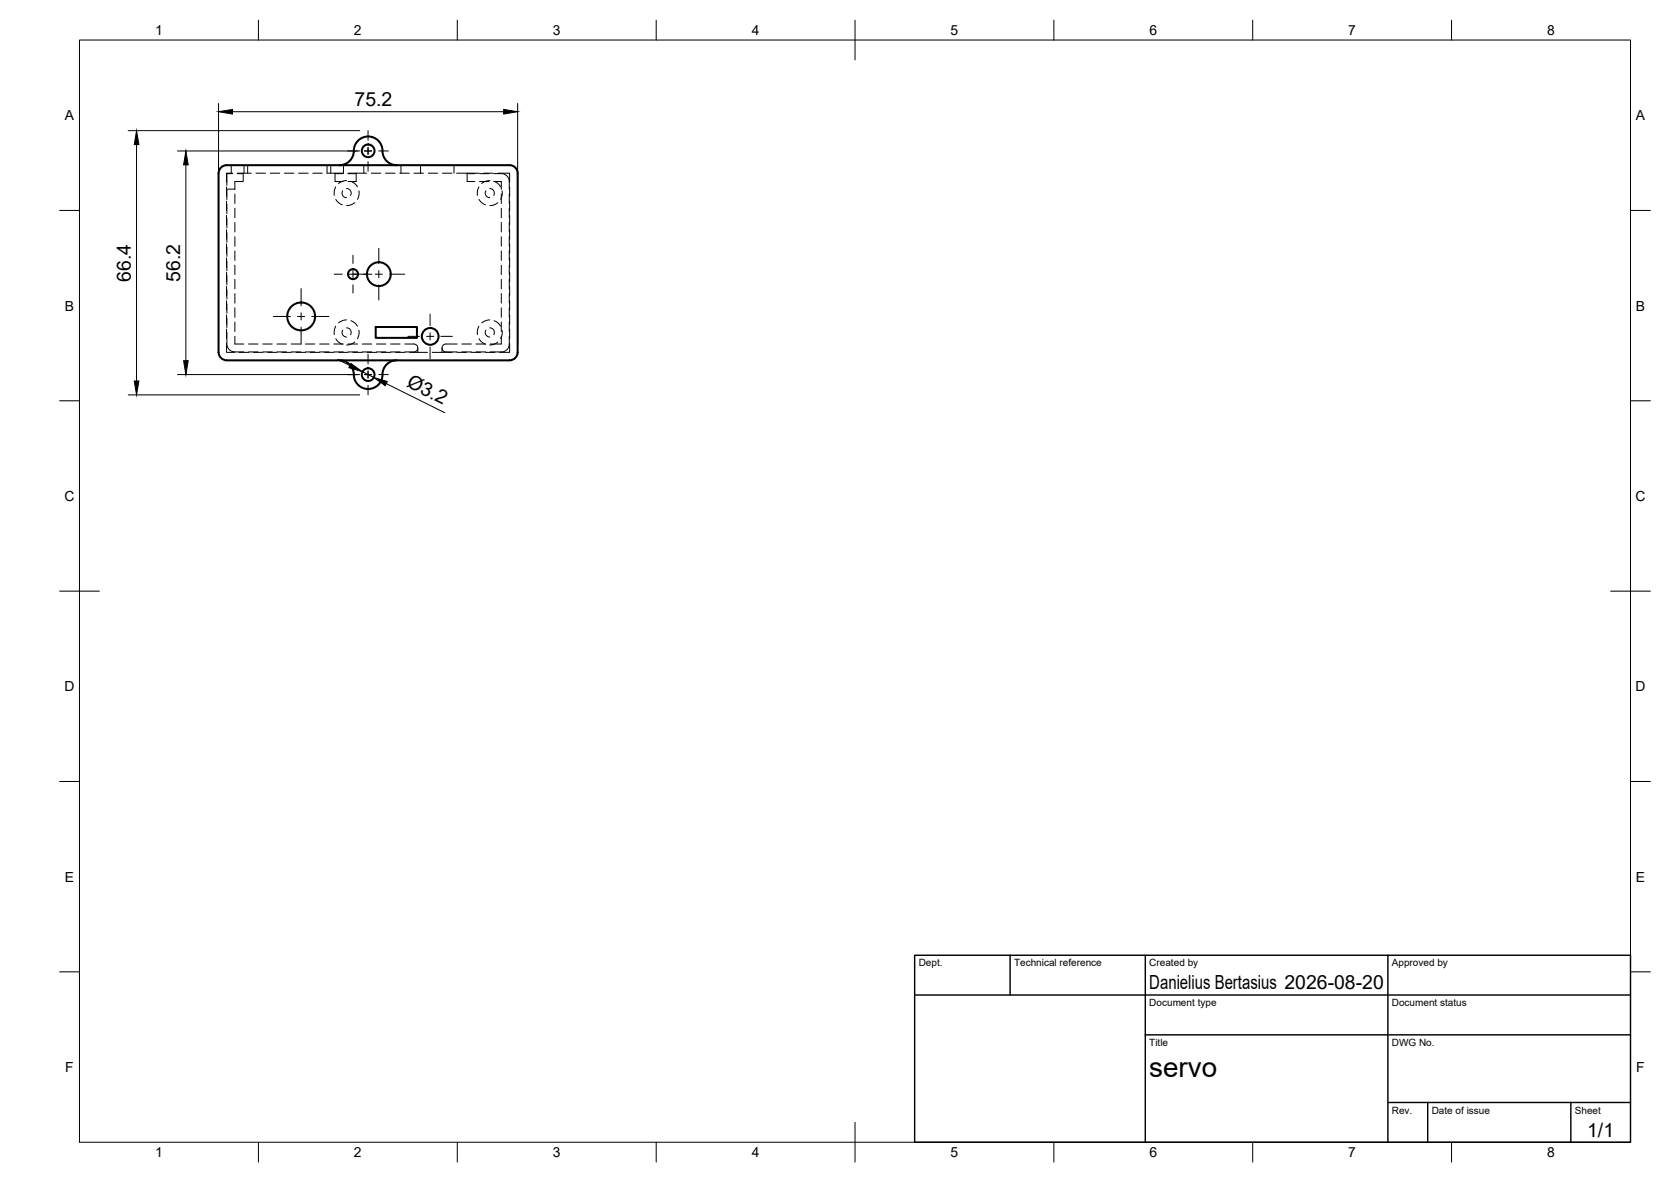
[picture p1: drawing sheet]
<svg xmlns="http://www.w3.org/2000/svg" width="420mm" height="297mm" viewBox="0 0 420 297" stroke-linecap="round" stroke-linejoin="round" font-family="sans-serif">
<!-- layer: Visible -->
<g fill="none" stroke="#000" stroke-width=".51">
<path d="M99.8 41.5a3.8 3.8 0 0 1-3.7-4.3 3.6 3.6 0 0 0-3.9-2.9 3.6 3.6 0 0 0-3.2 3.6 3.6 3.6 0 0 1-3.6 3.6M54.9 88.5l.1-45a2 2 0 0 1 2-2h71.2a2 2 0 0 1 2 2v45M55 88.5a2 2 0 0 0 2 2M57 90.6h71.1M94.5 82.2h10.3v2.7h-10.3zM99.8 90.5a3.8 3.8 0 0 0-3.7 4.4 3.6 3.6 0 0 1-3.9 2.8 3.6 3.6 0 0 1-3.2-3.6 3.6 3.6 0 0 0-3.6-3.6M130.2 88.5a2 2 0 0 1-2 2"/>
<circle cx="92.6" cy="37.9" r="1.6"/>
<circle cx="75.7" cy="79.5" r="3.5"/>
<circle cx="88.8" cy="68.9" r="1.26"/>
<circle cx="95.3" cy="68.9" r="3"/>
<circle cx="92.6" cy="94.1" r="1.6"/>
<circle cx="108.2" cy="84.5" r="2.11"/>
</g>
<!-- layer: Hidden -->
<g fill="none" stroke="#000" stroke-width=".25">
<path d="M57 47v2.4M57 50.6v2.3M57 54.1v2.4M57 57.7v2.4M57 47.8v2.4M57 51.3v2.4M57 54.9v2.4M57 58.5v2.4M57 47.5h2.1M58.1 41.5v2M58.5 43.5h-1.5v2.3M58.5 43.6h-1.5v3"/>
<path d="M59.1 48.8v2.3M59.1 52.3v2.4M59.1 55.9v2.4M59.1 59.5v2.4M59.6 43.5h3.6M59.7 43.6h1.5M61.2 43.5v2.1h-2.1v2M61.4 41.5v2M62.3 41.5v2M64.4 43.5h2.3M67.9 43.5h2.4M71.5 43.5h2.4"/>
<path d="M75.1 43.5h2.4M78.7 43.5h2.3M82.2 41.5v2h4.1M83.2 41.5v2M84.2 43.6h2.1M84.2 43.5v2.1h2.1M84.4 47l-.3 .9v1.2M84.4 50.1l.9 .9 .8 .5M86.2 47.9a1.13 1.13 0 0 0 .9 1.8M86.4 41.5v2M87.1 47.4a1.15 1.15 0 0 1 1 1.7M87.1 45.4l-1.2 .2-.8 .5"/>
<path d="M87.5 43.6h2.1M87.5 43.5h4.7M88.2 45.6l1 .6 .7 .8M89.2 50.9l-1.1 .6-1 .2M89.6 43.5v2.1h-2.1M90.3 48v.9l-.4 1.2M91.5 41.5v2M93.4 43.5h2.4M96.9 43.5h2.4M100.5 43.5h2.4M100.8 41.5v2M104.1 43.5h2.4"/>
<path d="M105.7 41.5v2M107.7 43.5h2.3M111.2 43.5h2.4M114.2 41.5v2M114.8 43.5h5.6M117.5 43.6h1.9M117.5 43.5v2.1h1.9M120.4 47l-.3 .9v1.2M120.4 50.1l.9 .9 .8 .5M120.6 43.6h2.3M120.6 45.6h2.3M121.6 43.5h2.4"/>
<path d="M122.2 47.9a1.13 1.13 0 0 0 .9 1.8M123.1 47.4a1.15 1.15 0 0 1 1 1.7M123.1 45.4l-1.2 .2-.8 .5M124.1 43.6h1.9a2 2 0 0 1 2.1 2v2M124.1 45.6h1.9v2M124.2 45.6l1 .6 .7 .8M125.2 50.9l-1.1 .6-1 .2M125.2 43.5h2.9v2.3M126 48.8v2.3M126 52.3v2.4M126 55.9v2.4M126 59.5v2.4"/>
<path d="M126.2 48l.1 .9-.4 1.2M128.1 48.8v2.3M128.1 52.3v2.4M128.1 55.9v2.4M128.1 59.5v2.4M128.1 47v2.4M128.1 50.6v2.3M128.1 54.1v2.4M128.1 57.7v2.4M57 61.3v2.4M57 64.8v2.4M57 68.4v2.4"/>
<path d="M57 72v2.4M57 75.6v2.3M57 79.1v2.4M57 62.1v2.3M57 65.6v2.4M57 69.2v2.4M57 72.8v2.4M57 76.4v2.3M57 79.9v2.4M59.1 63.1v2.3M59.1 66.6v2.4M59.1 70.2v2.4"/>
<path d="M59.1 73.8v2.4M59.1 77.4v2.3M126 63.1v2.3M126 66.6v2.4M126 70.2v2.4M126 73.8v2.4M126 77.4v2.3M128.1 63.1v2.3M128.1 66.6v2.4M128.1 70.2v2.4M128.1 73.8v2.4M128.1 77.4v2.3"/>
<path d="M128.1 61.3v2.4M128.1 64.8v2.4M128.1 68.4v2.4M128.1 72v2.4M128.1 75.6v2.3M128.1 79.1v2.4M57 86.3v2.2h2M57 82.7v2.4M57 83.5v3a1.99 1.99 0 0 0 2.1 1.9h2.2M59.1 84.5v2h2.2M59.1 80.9v2.4M60.2 88.5h2.3"/>
<path d="M62.5 88.4h2.4M62.5 86.5h2.4M63.7 88.5h2.4M66.1 88.4h2.4M66.1 86.5h2.4M67.3 88.5h2.4M69.6 88.4h2.4M69.6 86.5h2.4M70.9 88.5h2.4M73.2 88.4h2.4M73.2 86.5h2.4M74.4 88.5h2.4"/>
<path d="M76.8 88.4h2.4M76.8 86.5h2.4M78 88.5h2.4M80.4 88.4h2.3M80.4 86.5h2.3M81.6 88.5h2.4M83.9 88.4h2.4M83.9 86.5h2.4M84.4 82l-.3 .9v1.2M84.4 85.1l.9 1 .8 .4M85.2 88.5h2.3M86.2 83a1.14 1.14 0 0 0 .9 1.7"/>
<path d="M87.1 82.4a1.14 1.14 0 0 1 1 1.7M87.1 80.4l-1.2 .3-.8 .4M87.5 88.4h2.4M87.5 86.5h2.4M88.2 80.6l1 .6 .7 .8M88.7 88.5h2.4M89.2 85.9l-1.1 .6-1 .2M90.3 83v.9l-.4 1.2M91.1 88.4h2.4M91.1 86.5h2.4M92.3 88.5h2.4M94.7 88.4h2.3"/>
<path d="M94.7 86.5h2.3M95.9 88.5h2.4M98.2 88.4h2.4M98.2 86.5h2.4M99.5 88.5h2.3M101.8 86.5h2.3a1 1 0 0 1 1 .9v1.1M103 88.5h4.5M105.1 87.4a1 1 0 0 1-1 1h-2.3M108.7 88.5h5M111.1 87.4a1 1 0 0 0 1.1 1h2.7M114.9 88.5h2.4M114.9 86.5h-2.7a1 1 0 0 0-1.1 .9v1.1"/>
<path d="M116.1 88.4h2.4M116.1 86.5h2.4M118.5 88.5h2.3M119.7 88.4h2.4M119.7 86.5h2.4M120.4 82l-.3 .9v1.2M120.4 85.1l.9 1 .8 .4M122 88.5h2.4M122.2 83a1.14 1.14 0 0 0 .9 1.7M123.1 82.4a1.16 1.16 0 0 1 1 1.7M123.1 80.4l-1.2 .3-.8 .4M124.2 80.6l1 .6 .7 .8"/>
<path d="M125.2 85.9l-1.1 .6-1 .2M126 84.5v2h-2.7M126 80.9v2.4M126.2 83l.1 .9-.4 1.2M128.1 84.5v2a1.97 1.97 0 0 1-2.1 1.9h-2.7M128.1 80.9v2.4M128.1 86.3v2.2h-2.5M128.1 82.7v2.4"/>
</g>
<!-- layer: BORDER -->
<g fill="none" stroke="#000" stroke-width=".25">
<path d="M20 10.1h390v276.9h-390zM65 5.1v5M115 5.1v5M165 5.1v5M215 5.1v10M265 5.1v5M315 5.1v5M365 5.1v5M15 52.9h5M410 52.9h5M15 100.7h5M410 100.7h5"/>
<path d="M15 148.6h10M405 148.6h10M15 196.4h5M410 196.4h5M15 244.2h5M410 244.2h5M65 287v5M115 287v5M165 287v5M215 282.1v9.9M265 287v5M315 287v5"/>
<path d="M365 287v5"/>
</g>
<!-- layer: TITLEBLOCK -->
<path d="M230 240.1h180v46.9h-180zM230 250h180M254 240.1v9.9M288 240.1v46.9M349 240.1v46.9M288 260.1h122M349 277.1h61M359 277.1v9.9M395 277.1v9.9" fill="none" stroke="#000" stroke-width=".36"/>
<!-- layer: Smart Centers -->
<g fill="none" stroke="#000" stroke-width=".25">
<path d="M87.5 37.9h2.4M91.7 37.9h1.8M92.5 32.8v2.4M92.5 37v1.8M95.2 37.9h2.4M92.5 40.6v2.4M68.7 79.5h4.3M74.8 79.5h1.8M75.7 72.5v4.3M75.7 78.6v1.8M78.4 79.5h4.3M84 68.9h2.1"/>
<path d="M87.9 68.9h5.6M88.8 64.1v2.1M88.8 68v1.8M88.8 71.6v2M94.4 68.9h1.7M95.2 62.4v3.8M95.2 68v1.8M95.2 71.6v3.8M97.9 68.9h3.8M108.1 78.9v3M75.7 82.2v4.3M87.5 94.1h2.4"/>
<path d="M91.7 94.1h1.8M92.5 89v2.4M92.5 93.2v1.8M92.5 96.8v2.4M95.2 94.1h2.4M102.6 84.5h2.9M107.3 84.5h1.8M108.1 83.6v1.8M108.1 87.2v2.9M110.8 84.5h2.9"/>
</g>
<!-- layer: FD_Dimensions -->
<path d="M32.2 32.8h58.2M34.3 36.3v59.4M44.6 37.9h45.8M54.9 26v60.4M58.5 28.1h68.1M130.2 26v60.4M46.7 41.4v49.2M32.2 99.2h58.2M44.6 94.1h45.8M84.9 90.3l3.1 1.6M91.1 93.4l2.9 1.5M97.1 96.4l14.7 7.3" fill="none" stroke="#000" stroke-width=".25"/>
<path d="M34.3 32.8l.6 3.5h-1.1zM54.9 28.1l3.6-.6v1.2zM126.6 27.5l3.6 .6-3.6 .6zM46.7 37.9l.6 3.5h-1.1zM33.8 95.7h1.1l-.6 3.5zM46.2 90.6h1.1l-.6 3.5zM88.2 91.3l2.9 2.1-3.4-1zM94 94.9l3.4 1-.5 1z" fill="#000" stroke="#000" stroke-width=".25"/>
<text font-size="7" x="289" y="270.6">servo</text>
<g font-size="4.9">
<text x="89.2" y="26.6">75.2</text>
<text x="32.9" y="70.8" transform="rotate(-90 32.9 70.8)">66.4</text>
<text x="45.3" y="70.8" transform="rotate(-90 45.3 70.8)">56.2</text>
<text x="102" y="97.1" transform="rotate(26 102 97.1)">Ø3.2</text>
<text x="289" y="248.5">Danielius Bertasius 2026-08-20</text>
<text x="399.1" y="285.7">1/1</text>
</g>
<g font-size="3.5">
<text x="39" y="8.8">1</text>
<text x="89" y="8.8">2</text>
<text x="139" y="8.8">3</text>
<text x="189" y="8.8">4</text>
<text x="239" y="8.8">5</text>
<text x="289" y="8.8">6</text>
<text x="339" y="8.8">7</text>
<text x="389" y="8.8">8</text>
<text x="16.3" y="30.2">A</text>
<text x="411.3" y="30.2">A</text>
<text x="16.3" y="78">B</text>
<text x="411.3" y="78">B</text>
<text x="16.2" y="125.9">C</text>
<text x="411.2" y="125.9">C</text>
<text x="16.2" y="173.7">D</text>
<text x="411.2" y="173.7">D</text>
<text x="16.3" y="221.6">E</text>
<text x="411.3" y="221.6">E</text>
<text x="16.4" y="269.4">F</text>
<text x="411.4" y="269.4">F</text>
<text x="39" y="290.8">1</text>
<text x="89" y="290.8">2</text>
<text x="139" y="290.8">3</text>
<text x="189" y="290.8">4</text>
<text x="239" y="290.8">5</text>
<text x="289" y="290.8">6</text>
<text x="339" y="290.8">7</text>
<text x="389" y="290.8">8</text>
</g>
<g font-size="2.5">
<text x="231" y="242.9">Dept.</text>
<text x="255" y="242.9">Technical reference</text>
<text x="289" y="242.9">Created by</text>
<text x="350" y="242.9">Approved by</text>
<text x="289" y="252.8">Document type</text>
<text x="350" y="252.8">Document status</text>
<text x="289" y="262.9">Title</text>
<text x="350" y="262.9">DWG No.</text>
<text x="350" y="279.9">Rev.</text>
<text x="360" y="279.9">Date of issue</text>
<text x="396" y="279.9">Sheet</text>
</g>
</svg>
